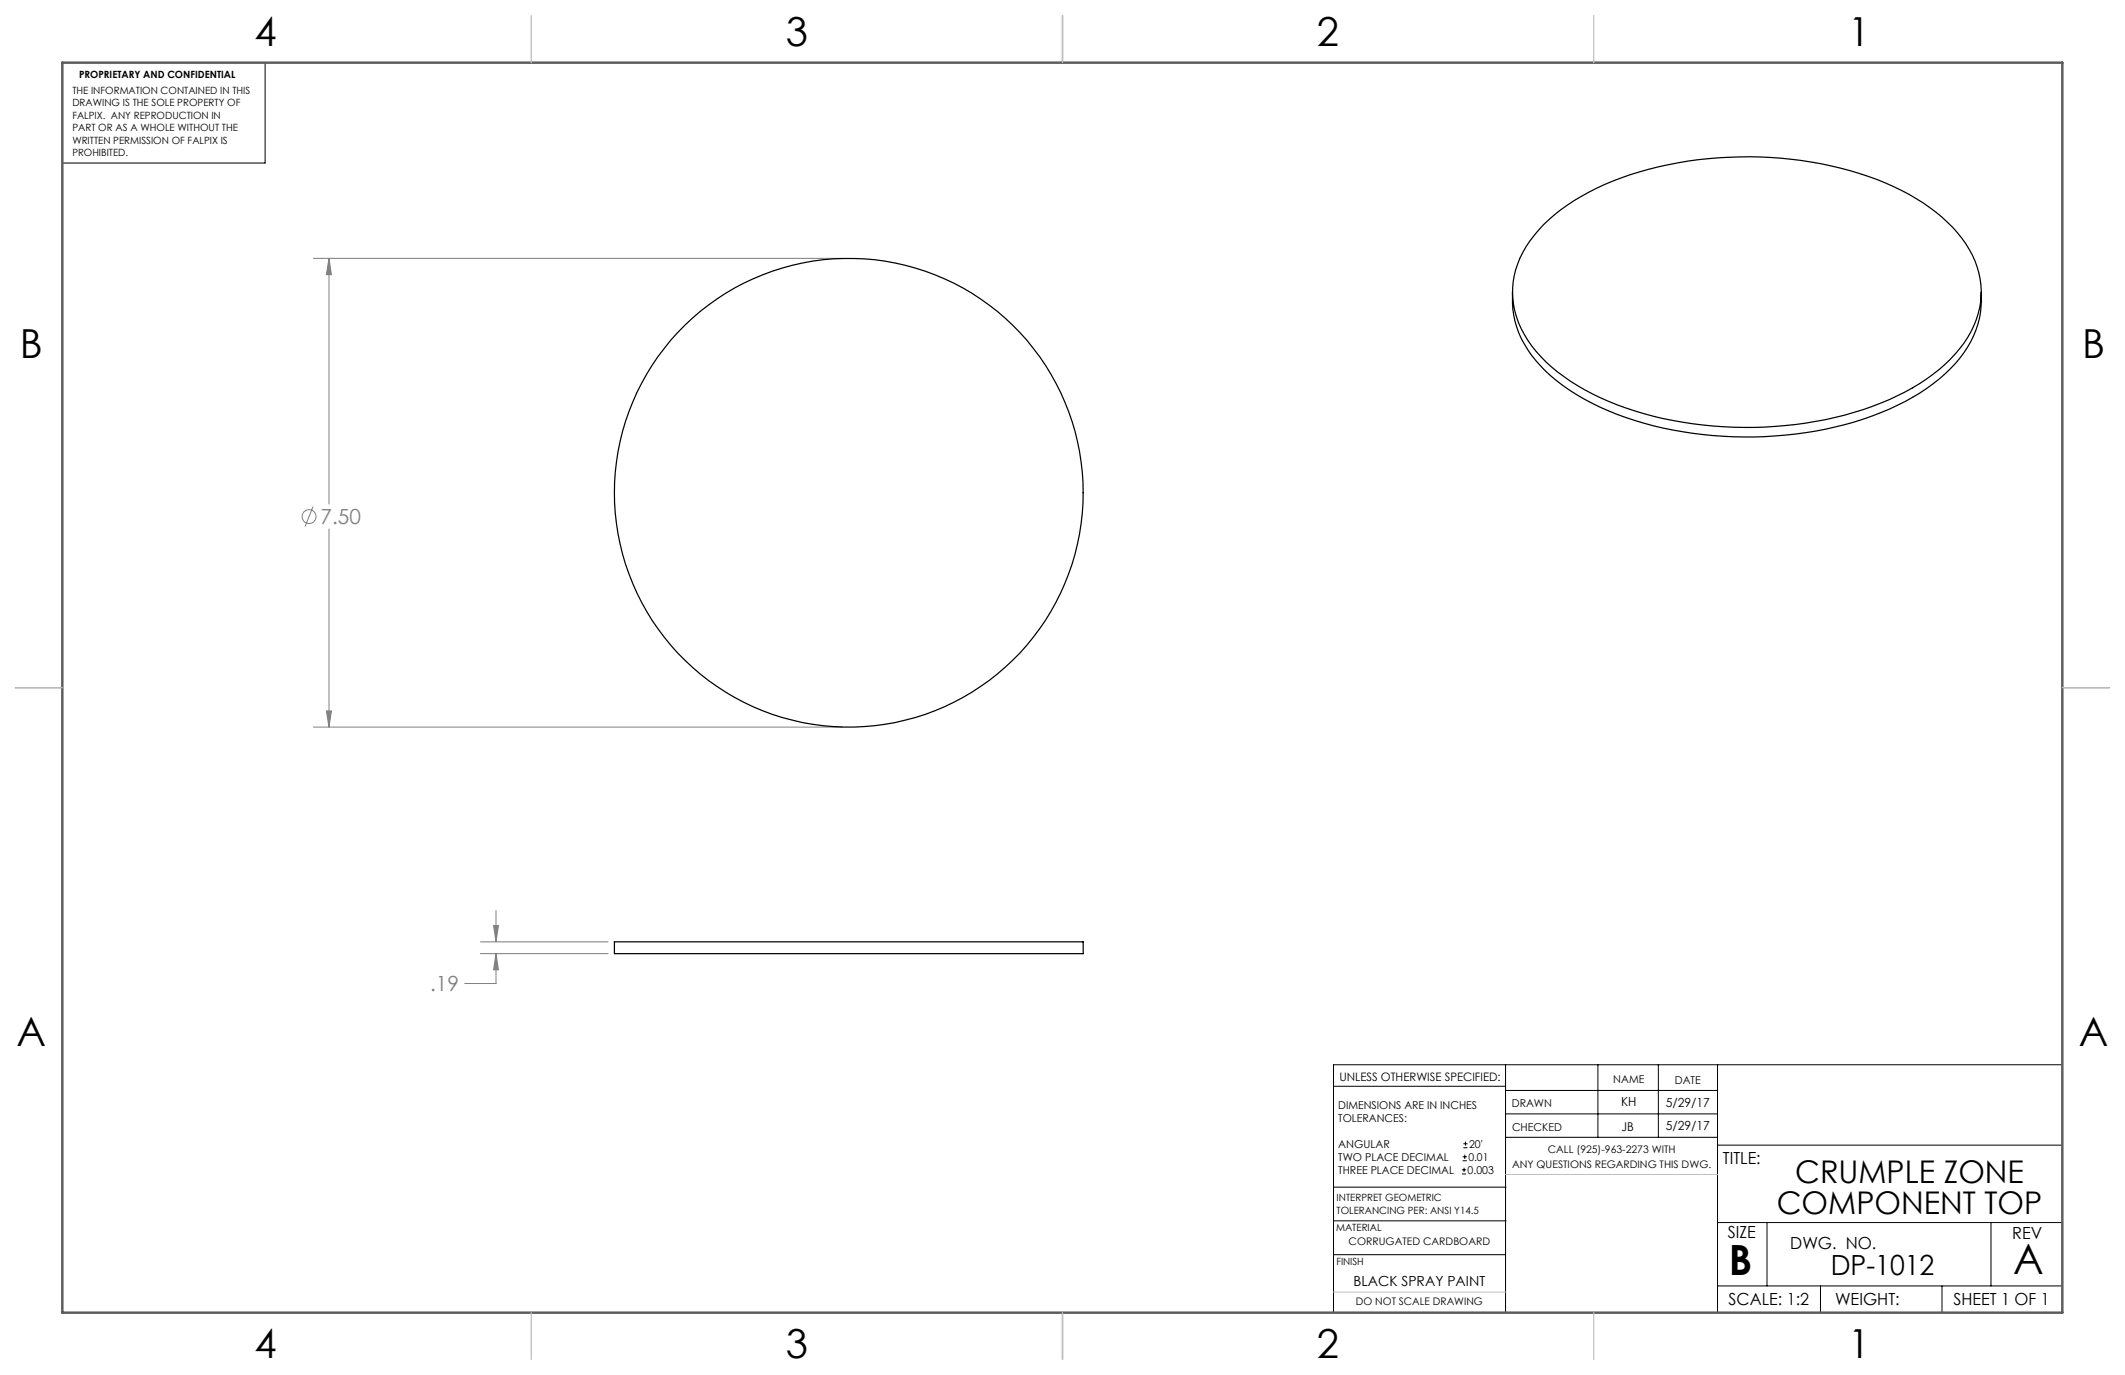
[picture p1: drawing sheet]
<svg xmlns="http://www.w3.org/2000/svg" width="432mm" height="279mm" viewBox="0 0 432 279" stroke-linecap="round" stroke-linejoin="round" font-family="sans-serif">
<g fill="none" stroke="#808080" stroke-width=".2">
<path d="M63.7 52.5h107.5M66.9 52.5v49.9M66.9 52.5l.4 3.3h-1zM63.6 102.9l-1.6 4.1M66.9 107.5v40.2M63.7 147.7h107.5M66.3 144.5h1l-.4 3.2zM97.6 191.4h26M97.6 193.8h26M100.3 188.1h1l-.5 3.3zM100.8 193.8v6h-6.4M100.8 185v6.4"/>
<path d="M100.8 193.8l.5 3.3h-1z"/>
<circle cx="62.8" cy="105" r="1.41"/>
</g>
<g fill="none" stroke="#000" stroke-width=".2">
<path d="M53.9 12.7v20.4h-41.2M305.9 216.4v50.3M324.7 216.4v14.7M337 216.4v14.7M349 216.4v50.3M419.1 216.4h-148.1v50.3M271 220.7h34.9M297.1 238.5h.8M297.1 237.7h.8M297.2 235.9h.9M297.2 235.1h.9M297.4 233.2h.8"/>
<path d="M297.4 232.4h.8M297.5 237.3v.8M297.6 234.6v.9M297.8 232v.8M305.9 231.1h43.1M305.9 226.3h43.1M305.9 221.6h43.1M349 232.7h70.1M271 255h34.9M271 248.1h35M271 241.2h35M349 248.4h70.1"/>
<path d="M359.1 248.4v12.9M404.6 248.4v12.9M349 261.3h70.1M369.9 261.3v5.4M394.6 261.3v5.4"/>
</g>
<path d="M215.9 3.2v9.5M3.1 139.7h9.6M419.1 139.7h9.5M215.9 266.7v9.6" fill="none" stroke="#5c5c5c" stroke-width=".25"/>
<path d="M12.7 12.7h406.4v254h-406.4z" fill="none" stroke="#5c5c5c" stroke-width=".5"/>
<path d="M305.9 238.7h43.1M271 262.5h34.9" fill="none" stroke="#c0c0c0" stroke-width=".2"/>
<path d="M108 3.2v9.5M215.9 3.2v9.5M323.8 3.2v9.5M3.1 139.7h9.6M419.1 139.7h9.5M108 266.7v9.6M215.9 266.7v9.6M323.8 266.7v9.6" fill="none" stroke="#c0c0c0" stroke-width=".25"/>
<path d="M100.3 188.1h1l-.5 3.3zM100.8 193.8l.5 3.3h-1zM66.9 52.5l.4 3.3h-1zM66.3 144.5h1l-.4 3.2z" fill="#808080"/>
<g fill="none" stroke="#000" stroke-width=".25">
<path d="M307.3 59.4a19.7 19.7 0 0 0 6.8 16.1 49.4 49.4 0 0 0 21.9 11 78.1 78.1 0 0 0 46.2-2.6 37.8 37.8 0 0 0 16.9-12.2 18.6 18.6 0 0 0 3.5-12.3M313.6 45.7a47.5 47.5 0 0 1 21.4-11.3 77.8 77.8 0 0 1 48 2.7 37.8 37.8 0 0 1 15.6 11.3 17.2 17.2 0 0 1-.4 22.4 38.4 38.4 0 0 1-16 11.1 77.2 77.2 0 0 1-55.3-.3 38.3 38.3 0 0 1-15.6-11.3 17.3 17.3 0 0 1 .4-22.4zM124.8 191.4h95.3v2.4h-95.3z"/>
<circle cx="172.5" cy="100.1" r="47.6"/>
</g>
<g font-size="8.5">
<text x="351.3" y="259">B</text>
<text x="409.1" y="258.9">A</text>
</g>
<g font-size="8.1">
<text x="51.7" y="9.3">4</text>
<text x="159.7" y="9.3">3</text>
<text x="267.6" y="9.3">2</text>
<text x="375.6" y="9.3">1</text>
<text x="4" y="72.8">B</text>
<text x="423.1" y="72.8">B</text>
<text x="3.3" y="212.5">A</text>
<text x="422.4" y="212.5">A</text>
<text x="51.7" y="276">4</text>
<text x="159.7" y="276">3</text>
<text x="267.6" y="276">2</text>
<text x="375.6" y="276">1</text>
</g>
<g font-size="6.3">
<text x="364.8" y="240.3">CRUMPLE ZONE</text>
<text x="361" y="246.7">COMPONENT TOP</text>
</g>
<text font-size="5.6" x="372" y="259">DP-1012</text>
<g font-size="4.2" fill="#808080">
<text x="65.2" y="106.5">7.50</text>
<text x="87.4" y="201.4">.19</text>
</g>
<g font-size="3.4">
<text x="350.1" y="236.5">TITLE:</text>
<text x="351.1" y="251.6">SIZE</text>
<text x="408.9" y="251.7">REV</text>
<text x="363.8" y="253.8">DWG. NO.</text>
<text x="351.2" y="265.2">SCALE: 1:2</text>
<text x="372.9" y="265.2">WEIGHT:</text>
<text x="396.9" y="265.2">SHEET 1 OF 1</text>
</g>
<text font-size="2.8" x="275" y="261.3">BLACK SPRAY PAINT</text>
<g font-size="2.5">
<text x="329.4" y="224.8">KH</text>
<text x="338.5" y="224.9">5/29/17</text>
<text x="329.5" y="229.7">JB</text>
<text x="338.5" y="229.7">5/29/17</text>
</g>
<text font-size="2.4" x="272.2" y="219.7">UNLESS OTHERWISE SPECIFIED:</text>
<g font-size="2.2">
<text x="327.8" y="220.1">NAME</text>
<text x="340.3" y="220.2">DATE</text>
<text x="271.9" y="225.3">DIMENSIONS ARE IN INCHES</text>
<text x="271.9" y="227.9">TOLERANCES:</text>
<text x="307.2" y="224.9">DRAWN</text>
<text x="271.9" y="233.2">ANGULAR</text>
<text x="298.5" y="233.2">20'</text>
<text x="307.3" y="229.8">CHECKED</text>
<text x="271.9" y="238.5">THREE PLACE DECIMAL</text>
<text x="271.9" y="235.9">TWO PLACE DECIMAL</text>
<text x="298.2" y="238.5">0.003</text>
<text x="298.4" y="235.9">0.01</text>
</g>
<g font-size="2.1">
<text x="307.3" y="237.3">ANY QUESTIONS REGARDING THIS DWG.</text>
<text x="314.5" y="234.2">CALL (925)-963-2273 WITH</text>
<text x="274" y="252.9">CORRUGATED CARDBOARD</text>
<text x="275.5" y="265.1">DO NOT SCALE DRAWING</text>
</g>
<g font-size="2">
<text x="16.1" y="15.9">PROPRIETARY AND CONFIDENTIAL</text>
<text x="14.7" y="19.1">THE INFORMATION CONTAINED IN THIS</text>
<text x="14.7" y="21.6">DRAWING IS THE SOLE PROPERTY OF</text>
<text x="14.7" y="24.1">FALPIX. ANY REPRODUCTION IN</text>
<text x="14.7" y="26.6">PART OR AS A WHOLE WITHOUT THE</text>
<text x="14.7" y="29.2">WRITTEN PERMISSION OF FALPIX IS</text>
<text x="14.7" y="31.7">PROHIBITED.</text>
<text x="271.6" y="244.1">INTERPRET GEOMETRIC</text>
<text x="271.5" y="250.2">MATERIAL</text>
<text x="271.6" y="246.6">TOLERANCING PER: ANSI Y14.5</text>
<text x="271.5" y="257">FINISH</text>
</g>
</svg>
